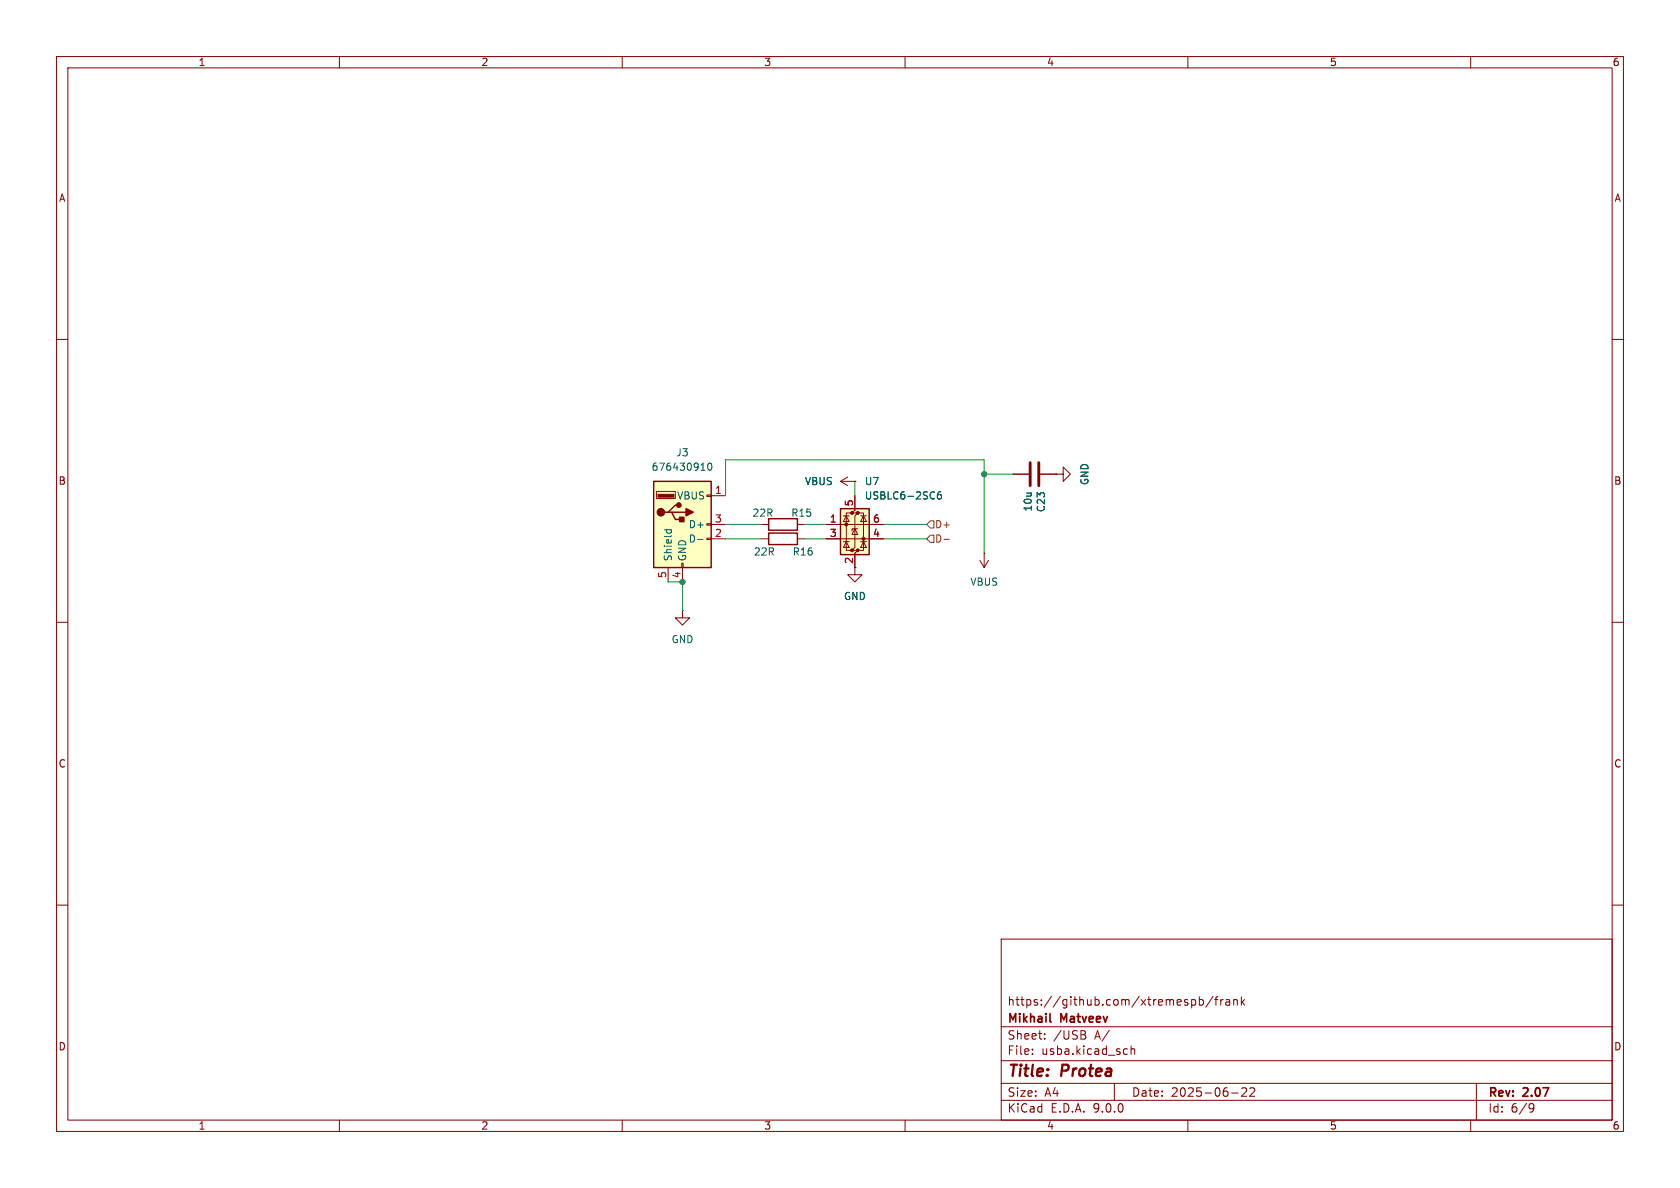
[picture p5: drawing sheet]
<svg xmlns="http://www.w3.org/2000/svg" width="297mm" height="210mm" viewBox="0 0 297 210" stroke-linecap="round" stroke-linejoin="round" font-family="sans-serif">
<g fill="none" stroke="#840000" stroke-width=".18">
<path d="M10 10h277v190h-277zM12 12h273v186h-273zM60 10v2M110 10v2M160 10v2M210 10v2M260 10v2M10 60h2M285 60h2M134.6 92.7h1.3M141 92.7h1.2M148.6 85.1l1.3 .8"/>
<path d="M148.6 85.1h2.5M149.9 84.3l-1.3 .8M151.1 85.1h.1M10 110h2M285 110h2M10 160h2M177 166h108v32h-108zM210.7 176.8l.4-.1 .3 .3v.4l-.2 .2h-.5M212 176.8l.5-.1 .2 .3v.4l-.1 .2h-.6M212 176.2v1.5M214.5 176.1l-1.3 2M214.7 176.7h.6"/>
<path d="M215.3 176.2l-.3 .2v1.3M215.8 176.7v1M216.2 176.7l-.2 .1-.2 .2M216.7 176.8h.6l.1 .9M217.4 177.1h-.5a.29 .29 0 0 0-.2 .3 .29 .29 0 0 0 .2 .3l.5-.1M218.1 176.8l.2-.1 .4 .1v.9M218.1 176.7v1M219.5 176.2v1.5M219.6 177.1l.4 .6M220 176.7l-.5 .6M285 160h2M60 198v2"/>
<path d="M110 198v2M160 198v2M177 194.5h108M177 191.5h108M177 187.5h108M177 181.5h108M182.5 186.3v.1M182.5 185.5v.1M184.7 183.6v.1M184.7 182.8v.1M191.6 182.9a.4 .4 0 0 1 .4 .4 .4 .4 0 0 1-.3 .4M191.7 182.3l.2 .2-.2 .3"/>
<path d="M197 191.5v3M198.9 185.4l.4 .1M199.3 186.3l-.4 .1M200 185.5l.2-.1 .3 .1 .1 .9M200 184.9v1.5M210 198v2M217.7 193.2h1.2M219.5 192.4l.6-.1 .2 .1 .1 .3-.9 1.1h.9M221 192.4l.5-.1 .2 .1 .1 .3-.9 1.1h.9M260 198v2M261 191.5v6.5M270.6 195.1l.5 .1a.99 .99 0 0 1-.4 1.4h-.2"/>
<path d="M271.2 195.7l-.3 .3h-.3"/>
</g>
<path d="M185.6 180.5l.2 .2" fill="none" stroke="#840000" stroke-width=".3"/>
<path d="M135.9 91.7h5.1v2h-5.1z" fill="none" stroke="#840000" stroke-width=".25"/>
<path d="M148.6 89.9h5.1v8.1h-5.1z" fill="#ffffc2"/>
<g fill="#840000" stroke="#840000" stroke-width=".18">
<circle cx="149.6" cy="92.7" r=".25"/>
<circle cx="150.6" cy="90.7" r=".25"/>
<circle cx="150.6" cy="97.3" r=".25"/>
<circle cx="151.6" cy="90.7" r=".25"/>
<circle cx="151.6" cy="97.3" r=".25"/>
<circle cx="152.7" cy="95.2" r=".25"/>
</g>
<g fill="none" stroke="#840000" stroke-width=".18">
<path d="M134.6 95.3h1.3M141 95.3h1.2M146 92.7h10.2M146 95.3h10.2M149.1 95.8h1M149.1 91.2h1M149.6 91.2l.5 1h-1zM149.6 95.8l.5 1h-1zM150.6 90.7h-1v6.6h1M151.1 87.6v2.6l-.5 .5h1l-.5 .5v5.6l-.5 .5h1l-.5 .5v3.8h1.3l-1.3 1.3-1.2-1.3h1.2M151.1 93.5l.5 1h-1zM151.6 93.5h-1v.4"/>
<path d="M151.6 90.7h1.1v6.6h-1.1M152.1 95.8h1.1M152.1 91.2h1.1M152.7 91.2l.5 1h-1.1zM152.7 95.8l.5 1h-1.1zM173.2 99.1l.8 1.2M174 97.8h.1M174 97.8v2.5M174.8 99.1l-.8 1.2M179.1 83.8h2.8M183.9 83.8h2.8M186.7 83.8h1.3v-1.2l1.2 1.2-1.2 1.3v-1.3"/>
<path d="M186.7 83.8h.1M120.6 108v1.2h1.3l-1.3 1.3-1.2-1.3h1.2M120.6 108h.1"/>
</g>
<path d="M135.9 94.2h5.1v2.1h-5.1zM148.6 89.9h5.1v8.1h-5.1z" fill="none" stroke="#840000" stroke-width=".25"/>
<path d="M166.3 86.9l-.3 .1a.86 .86 0 0 0 0 1.2l.4-.1v-.4l-.2-.3h-.2l-.3 .3" fill="none" stroke="#006464" stroke-width=".18"/>
<path d="M182.1 81.8v4.1M183.6 81.8v4.1" fill="none" stroke="#840000" stroke-width=".51"/>
<path d="M115.6 85.1h10.1v15.2h-10.1z" fill="#ffffc2"/>
<path d="M115.6 85.1h10.1v15.2h-10.1zM118.1 90.6h.6l.7 1.2h1.2M118.7 90.6h2.6M120 89.3h-.6l-1.3 1.3h-.6" fill="none" stroke="#840000" stroke-width=".25"/>
<g fill="#840000" stroke="#840000" stroke-width=".25">
<path d="M120.1 91.4h.8v.8h-.8z"/>
<path d="M121.3 89.9l1.3 .7-1.3 .6z"/>
<circle cx="116.8" cy="90.6" r=".63"/>
<circle cx="120" cy="89.3" r=".38"/>
</g>
<path d="M116.3 87.4h2.8v.5h-2.8z" fill="#840000" stroke="#840000" stroke-width=".18"/>
<g fill="none" stroke="#840000" stroke-width=".18">
<path d="M116.1 86.9h3.3v1.2h-3.3zM120.5 99.6h.3v.7h-.3zM125 87.5h.7v.3h-.7zM125 92.6h.7v.2h-.7zM125 95.1h.7v.3h-.7zM125.7 87.6h2.6M125.7 92.7h2.6M125.7 95.3h2.6M146 92.7h2.6M146 95.3h2.6M151.1 85.1h.1M151.1 87.6v2.6"/>
<path d="M151.1 97.8v2.5M153.7 92.7h2.5M153.7 95.3h2.5M179.1 83.8h2.8M183.9 83.8h2.8M186.7 83.8h.1M118.1 100.3v2.6M120.6 100.3v2.6"/>
</g>
<path d="M117.4 93.7h1.3M117.9 93.7l-.1 .3M118.6 93.7l.1 .3M123.3 95.3h1M123.9 83.1h.7M125.2 82l.2-.1a.68 .68 0 0 1 .5 .6 .68 .68 0 0 1-.5 .6l-.2-.1-.1-.4zM166.3 86.9l-.3 .1a.86 .86 0 0 0 0 1.2l.4-.1v-.4l-.2-.3h-.2l-.3 .3" fill="none" stroke="#006464" stroke-width=".18"/>
<path d="M164.5 94.6h.6v1.3h-.6l-.7-.6zM164.5 92.1h.6v1.2h-.6l-.7-.6zM166.9 95.3h.9" fill="none" stroke="#725600" stroke-width=".18"/>
<path d="M128.3 95.3h6.3M128.3 92.7h6.3M128.3 87.6v-6.3h45.7v16.5M142.2 95.3h3.8M142.2 92.7h3.8M151.1 85.1v2.5M156.2 95.3h7.6M156.2 92.7h7.6M174 83.8h5.1M118.1 102.9h2.5v5.1" fill="none" stroke="#009600" stroke-width=".18"/>
<g fill="#009600" stroke="#009600" stroke-width=".18">
<circle cx="174" cy="83.8" r=".46"/>
<circle cx="120.6" cy="102.9" r=".46"/>
</g>
<g font-size="2.8" fill="#840000">
<text x="178" y="190.9">Title:</text>
<text x="187.7" y="190.9">Protea</text>
</g>
<g font-size="2.1" fill="#840000">
<text x="178" y="178">https://github.com/xtremespb/frank</text>
<text x="178" y="184">Sheet:</text>
<text x="178" y="181.2">Mikhail</text>
<text x="186.2" y="184">/USB</text>
<text x="187.6" y="181.2">Matveev</text>
<text x="193.6" y="184">A/</text>
<text x="178" y="186.7">File:</text>
<text x="184.1" y="186.7">usba.kicad_sch</text>
<text x="178" y="196.9">KiCad</text>
<text x="178" y="194.1">Size:</text>
<text x="184.7" y="194.1">A4</text>
<text x="185.7" y="196.9">E.D.A.</text>
<text x="193.3" y="196.9">9.0.0</text>
<text x="200" y="194.1">Date:</text>
<text x="207" y="194.1">2025-06-22</text>
<text x="263" y="194.3">Rev:</text>
<text x="263" y="196.9">Id:</text>
<text x="267.1" y="196.9">6/9</text>
<text x="269.4" y="194.3">2.07</text>
</g>
<g font-size="1.8" fill="#840000">
<text x="35" y="11.9">1</text>
<text x="85" y="11.9">2</text>
<text x="135" y="11.9">3</text>
<text x="185" y="11.9">4</text>
<text x="235" y="11.9">5</text>
<text x="285" y="11.9">6</text>
<text x="10.3" y="35.9">A</text>
<text x="285.3" y="35.9">A</text>
<text x="10.3" y="85.9">B</text>
<text x="285.3" y="85.9">B</text>
<text x="10.3" y="135.9">C</text>
<text x="285.3" y="135.9">C</text>
<text x="10.3" y="185.9">D</text>
<text x="285.3" y="185.9">D</text>
<text x="35" y="199.9">1</text>
<text x="85" y="199.9">2</text>
<text x="135" y="199.9">3</text>
<text x="185" y="199.9">4</text>
<text x="235" y="199.9">5</text>
<text x="285" y="199.9">6</text>
</g>
<g font-size="1.8" fill="#006464">
<text x="115.1" y="83.4">676430910</text>
<text x="119.5" y="80.9">J3</text>
<text x="119.6" y="88.5">VBUS</text>
<text x="142.2" y="86">VBUS</text>
<text x="152.8" y="88.5">USBLC6-2SC6</text>
<text x="152.8" y="86">U7</text>
<text x="192.6" y="85.9" transform="rotate(-90 192.6 85.9)">GND</text>
<text x="121.7" y="93.6">D+</text>
<text x="132.9" y="91.5">22R</text>
<text x="139.8" y="91.5">R15</text>
<text x="182.6" y="90.5" transform="rotate(-90 182.6 90.5)">10u</text>
<text x="184.9" y="90.6" transform="rotate(-90 184.9 90.6)">C23</text>
<text x="119" y="99.3" transform="rotate(-90 119 99.3)">Shield</text>
<text x="121.5" y="99.3" transform="rotate(-90 121.5 99.3)">GND</text>
<text x="121.7" y="96.1">D-</text>
<text x="133.2" y="98.4">22R</text>
<text x="140" y="98.4">R16</text>
<text x="149.1" y="106.3">GND</text>
<text x="171.4" y="103.7">VBUS</text>
<text x="118.6" y="113.9">GND</text>
</g>
<g font-size="1.8" fill="#a90000">
<text x="126.3" y="87.4">1</text>
<text x="150.9" y="89.6" transform="rotate(-90 150.9 89.6)">5</text>
<text x="126.3" y="92.5">3</text>
<text x="126.3" y="95">2</text>
<text x="146.6" y="92.5">1</text>
<text x="146.6" y="95">3</text>
<text x="154.2" y="92.5">6</text>
<text x="154.2" y="95">4</text>
<text x="150.9" y="99.8" transform="rotate(-90 150.9 99.8)">2</text>
<text x="117.9" y="102.3" transform="rotate(-90 117.9 102.3)">5</text>
<text x="120.4" y="102.3" transform="rotate(-90 120.4 102.3)">4</text>
</g>
<g font-size="1.8" fill="#725600">
<text x="165.2" y="93.6">D+</text>
<text x="165.2" y="96.1">D-</text>
</g>
</svg>
